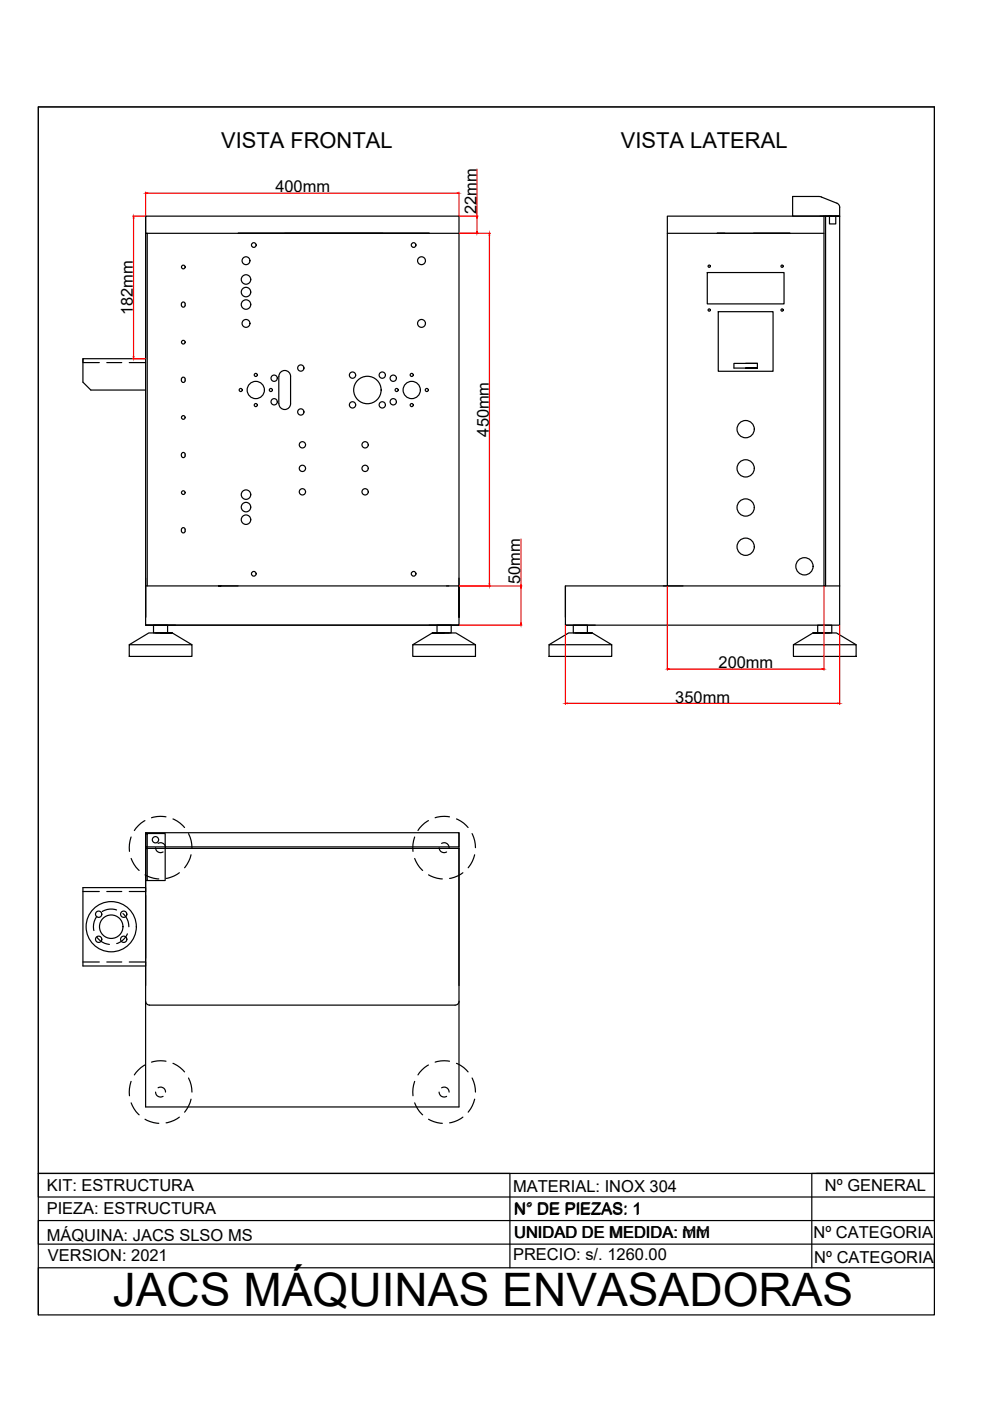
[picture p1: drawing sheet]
<svg xmlns="http://www.w3.org/2000/svg" width="210mm" height="297mm" viewBox="0 0 210 297" stroke-linecap="round" stroke-linejoin="round" font-family="sans-serif">
<!-- layer: 0 -->
<g fill="none" stroke="#000" stroke-width=".25">
<path d="M8.1 22.7h190v256.1h-190zM30.9 45.8h66.4v85.1v-6.7h-66.4v6.7zM30.9 45.8v30.3h-13.3v4.9l1.7 1.7h11.6M91 49.5h-40.5h40.5M97.3 49.5h-66.4h.3v74.7M141.5 49.5h33.2M150 57.8h16.2v6.6h-16.2zM153.7 49.5h-1.7h15.5h-7.7M173.6 41.7h-5.5v4.1h9.9v78.4M173.6 41.7l3.8 1.4M173.9 45.8h4.1M175 45.8v78.4h-.3v-78.4h-33.2v78.4"/>
<path d="M175.7 45.8h2.3M175.9 45.8v1.7h1.3v-1.7M177.4 43.1a1.01 1.01 0 0 1 .6 .9v1.8M17.6 76.1v.8h3.5M22.6 76.9h3.2M27.4 76.9h3.5M38.5 64.4v.3M38.5 64.4a.39 .39 0 0 1 .4-.4 .39 .39 0 0 1 .4 .4M38.5 64.7a.39 .39 0 0 0 .4 .4 .39 .39 0 0 0 .4-.4M39.3 64.4v.3M59.1 79.8v5.8M59.1 79.8a1.24 1.24 0 0 1 1.3-1.3 1.24 1.24 0 0 1 1.2 1.3v5.8a1.24 1.24 0 0 1-1.2 1.2 1.24 1.24 0 0 1-1.3-1.2"/>
<path d="M152.3 66.1h11.6v12.6h-11.6zM158.1 77h2.5h-5v1h5h-2.5M160.6 77v1M38.5 80.4v.3M38.5 96.3v.3M38.5 80.4a.39 .39 0 0 1 .4-.4 .39 .39 0 0 1 .4 .4v.3M38.5 80.7a.39 .39 0 0 0 .4 .4 .39 .39 0 0 0 .4-.4M38.5 96.3a.39 .39 0 0 1 .4-.4 .39 .39 0 0 1 .4 .4v.3a.39 .39 0 0 1-.4 .4 .39 .39 0 0 1-.4-.4M38.5 112.3v.3M38.5 112.3a.39 .39 0 0 1 .4-.4 .39 .39 0 0 1 .4 .4v.3a.39 .39 0 0 1-.4 .4 .39 .39 0 0 1-.4-.4M27.4 136.7h13.3v2.5h-13.3zM30.9 122.6v9.9h6.3"/>
<path d="M30.9 132.5h66.4M33 134.2h2.1M35.5 134.2v-1.7h-3v1.7h4h-4.9l-4.2 2.5M36.5 134.2l4.2 2.5M46.8 124.2h-.5h4.2M87.5 136.7h13.3v2.5h-13.3zM91.7 134.2l-4.2 2.5M92.7 134.2v-1.7h3v1.7h-4h5l4.1 2.5M93.1 134.2h2.1M97.3 122.6v9.9h-6.3M116.4 136.7h13.3v2.5h-13.3zM119.9 124.2v8.3h6.3"/>
<path d="M122 134.2h2.1M124.5 134.2v-1.7h-2.9v1.7h4h-5l-4.2 2.5M125.6 134.2l4.1 2.5M140.6 124.2h4.2M168.2 136.7h13.3v2.5h-13.3zM172.4 134.2l-4.2 2.5M173.4 134.2v-1.7h3v1.7h-4h4.9l4.2 2.5M173.8 134.2h2.1M178 124.2h-58.1v6.7M178 124.2v8.3h-58.1M27.8 177.5l-.4 1.5v1.5M30.7 174l-1.3 1-.9 1.1"/>
<path d="M30.9 179.6v-3h66.4v3h-66.4v.6M30.9 176.7h4.1v10h-4.1v-10h.3v10M30.9 176.6v32.4M33 179.7a1.06 1.06 0 0 0 1.6 .9M33.5 178.8a1.05 1.05 0 0 1 1.6 .9M35.2 173.2l-1.9-.1-1.2 .3M36.7 173.6l1.5 .9 .9 1M40 176.7v.1a6.4 6.4 0 0 1 .7 2.9M87.9 177.5a6.6 6.6 0 0 0-.3 3M90.8 174l-1.3 1-.9 1.1M93.1 179.7a1.06 1.06 0 0 0 1.6 .9M93.6 178.8a1.06 1.06 0 0 1 1.6 .9"/>
<path d="M95.3 173.2l-1.9-.1-1.1 .3M96.8 173.6l.2 .1a6 6 0 0 1 2.2 1.8M97.3 176.6v58.1h-66.4v-54.8h66.4M100.1 176.7l.1 .1a6.7 6.7 0 0 1 .6 2.9M17.6 189h3.5M20.5 194.3v.1a3.6 3.6 0 0 0-.6 2.9M20.5 198.7l.3 .4a3.7 3.7 0 0 0 2.4 1.1M22.6 189h3.2M24.7 192.9l-.3-.1a3.6 3.6 0 0 0-2.7 .5M26.1 193.7l.2 .2a3.7 3.7 0 0 1 1 2.6M27 198v.1a3.6 3.6 0 0 1-2.3 1.9M27.4 189h3.5v-.8h-13.3v16.6h13.3v-.8h-3.5"/>
<path d="M27.8 182l.6 1.3 1.1 1.3M30.7 185.5l1.1 .5 1.9 .4M38 185l-1.1 .7-1.7 .5M40.5 181.2l-.5 1.4-.9 1.4M87.9 182l.6 1.3 1.1 1.3M90.9 185.5l1.1 .5 1.8 .4M98.1 185l-1.1 .7-1.7 .5M100.6 181.2a6.6 6.6 0 0 1-1.3 2.8M17.6 204h3.5M22.6 204h3.2M30.9 212.3a.84 .84 0 0 0 .8 .8h64.8M97.3 212.3a.84 .84 0 0 1-.8 .8"/>
<path d="M27.8 229.3l-.4 1.5v1.5M27.8 233.8l.6 1.3 1.1 1.3M30.7 225.8l-1.3 1-.9 1.1M30.7 237.3l1.1 .5 1.9 .4M33 231.5a1.06 1.06 0 0 0 1.6 1M33.5 230.6a1.05 1.05 0 0 1 1.6 .9M35.2 225l-1.9-.1-1.2 .3M36.7 225.4l1.5 .9 .9 1M38 236.9l-1.1 .6-1.7 .6M40 228.6v.1a6.4 6.4 0 0 1 .7 2.8M40.5 233l-.5 1.4-.9 1.4M87.9 229.3a6.6 6.6 0 0 0-.3 3"/>
<path d="M87.9 233.8l.6 1.3 1.1 1.3M90.8 225.8l-1.3 1-.9 1.1M90.9 237.3l1.1 .5 1.8 .4M93.1 231.5a1.06 1.06 0 0 0 1.6 1M93.6 230.6a1.06 1.06 0 0 1 1.6 .9M95.3 225l-1.9-.1-1.1 .3M96.8 225.4l.2 .2a6 6 0 0 1 2.2 1.7M98.1 236.9l-1.1 .6-1.7 .6M100.1 228.6l.1 .1a6.7 6.7 0 0 1 .6 2.8M100.6 233a6.6 6.6 0 0 1-1.3 2.8M8.1 248.8h100v20M173.1 248.8h25"/>
<path d="M198.1 248.8h-190v5h190v5h-190v5h190v5h-190v10M198.1 248.8h-26v20"/>
<circle cx="38.9" cy="56.6" r=".39"/>
<circle cx="52.2" cy="59.3" r="1.01"/>
<circle cx="52.2" cy="55.3" r=".84"/>
<circle cx="53.8" cy="52" r=".5"/>
<circle cx="87.7" cy="52" r=".5"/>
<circle cx="89.4" cy="55.3" r=".84"/>
<circle cx="150.4" cy="56.4" r=".24"/>
<circle cx="165.8" cy="56.4" r=".24"/>
<circle cx="38.9" cy="72.5" r=".39"/>
<circle cx="52.2" cy="64.6" r="1.01"/>
<circle cx="52.2" cy="61.9" r="1.01"/>
<circle cx="52.2" cy="68.6" r=".84"/>
<circle cx="54.2" cy="79.5" r=".33"/>
<circle cx="63.8" cy="78" r=".67"/>
<circle cx="74.7" cy="79.5" r=".67"/>
<circle cx="81.1" cy="79.5" r=".67"/>
<circle cx="87.3" cy="79.5" r=".33"/>
<circle cx="89.4" cy="68.6" r=".84"/>
<circle cx="150.4" cy="65.7" r=".24"/>
<circle cx="165.8" cy="65.7" r=".24"/>
<circle cx="38.9" cy="88.5" r=".39"/>
<circle cx="51" cy="82.7" r=".33"/>
<circle cx="54.2" cy="82.7" r="1.83"/>
<circle cx="54.2" cy="85.9" r=".33"/>
<circle cx="57.4" cy="82.7" r=".33"/>
<circle cx="58.1" cy="80.2" r=".67"/>
<circle cx="58.1" cy="85.2" r=".67"/>
<circle cx="63.8" cy="87.3" r=".67"/>
<circle cx="64.1" cy="99.3" r=".67"/>
<circle cx="64.1" cy="94.3" r=".67"/>
<circle cx="74.7" cy="85.8" r=".67"/>
<circle cx="77.4" cy="99.3" r=".67"/>
<circle cx="77.4" cy="94.3" r=".67"/>
<circle cx="77.9" cy="82.7" r="2.91"/>
<circle cx="81.1" cy="85.8" r=".67"/>
<circle cx="83.4" cy="80.2" r=".67"/>
<circle cx="83.4" cy="85.2" r=".67"/>
<circle cx="84.1" cy="82.7" r=".33"/>
<circle cx="87.3" cy="82.7" r="1.83"/>
<circle cx="87.3" cy="85.9" r=".33"/>
<circle cx="90.5" cy="82.7" r=".33"/>
<circle cx="158.1" cy="99.3" r="1.83"/>
<circle cx="158.1" cy="91" r="1.83"/>
<circle cx="38.9" cy="104.4" r=".39"/>
<circle cx="52.2" cy="107.5" r="1.01"/>
<circle cx="52.2" cy="104.9" r="1.01"/>
<circle cx="52.2" cy="110.2" r="1.01"/>
<circle cx="64.1" cy="104.3" r=".67"/>
<circle cx="77.4" cy="104.3" r=".67"/>
<circle cx="158.1" cy="115.9" r="1.83"/>
<circle cx="158.1" cy="107.6" r="1.83"/>
<circle cx="53.8" cy="121.7" r=".5"/>
<circle cx="87.7" cy="121.7" r=".5"/>
<circle cx="170.6" cy="120.1" r="1.83"/>
<circle cx="33" cy="178" r=".67"/>
<circle cx="20.9" cy="193.8" r=".67"/>
<circle cx="20.9" cy="199.1" r=".67"/>
<circle cx="23.6" cy="196.5" r="5.3"/>
<circle cx="23.6" cy="196.5" r="2.49"/>
<circle cx="26.2" cy="193.8" r=".67"/>
<circle cx="26.2" cy="199.1" r=".67"/>
</g>
<g fill="none" stroke="#f00" stroke-width=".25">
<path d="M101.1 35.9v9.9M28.1 45.8h2.7M28.3 46.2v29.4M30.9 40.7v5M31.3 41h65.6M97.3 40.7v5M97.4 49.5h6.6M97.4 45.8h3.9M101.1 46.2v2.9M103.8 49.9v73.9M28.1 76.1h2.7M110.5 114.3v9.9"/>
<path d="M97.4 124.2h13.3M97.4 132.5h13.3M110.5 124.7v7.4M119.9 132.6v16.7M141.5 124.3v17.8M174.7 124.3v17.8M178 132.6v16.7M120.3 149.1h57.3M141.9 141.9h32.4"/>
</g>
<g fill="#f00" stroke="#f00" stroke-width=".21">
<path d="M96.9 40.9l.4 .1h-.4z"/>
<path d="M30.9 41l.4-.1v.1z"/>
<path d="M103.7 123.8h.1v.4z"/>
<path d="M103.8 49.5v.4h-.1z"/>
<path d="M101.1 49.1h.1l-.1 .4z"/>
<path d="M101.1 45.8l.1 .4h-.1z"/>
<path d="M110.4 132.1h.1v.4z"/>
<path d="M110.5 124.2v.5h-.1z"/>
<path d="M119.9 149.1h.4v.1z"/>
<path d="M177.6 149.1h.4l-.4 .1z"/>
<path d="M141.5 141.9l.4-.1v.1z"/>
<path d="M174.3 141.8l.4 .1h-.4z"/>
<path d="M28.3 45.8l.1 .4h-.1z"/>
<path d="M28.3 75.6h.1l-.1 .5z"/>
</g>
<path d="M8.1 22.7h190v226.1h-190z" fill="none" stroke="#000" stroke-width=".21"/>
<text font-size="9.8" x="23.9" y="277">JACS MÁQUINAS ENVASADORAS</text>
<g font-size="4.6">
<text x="46.9" y="31.4">VISTA FRONTAL</text>
<text x="131.6" y="31.4">VISTA LATERAL</text>
</g>
<g font-size="3.5">
<text x="58.4" y="40.8">400mm</text>
<text x="101" y="45.4" transform="rotate(-90 101 45.4)">22mm</text>
<text x="28.2" y="66.8" transform="rotate(-90 28.2 66.8)">182mm</text>
<text x="103.6" y="92.6" transform="rotate(-90 103.6 92.6)">450mm</text>
<text x="110.3" y="123.8" transform="rotate(-90 110.3 123.8)">50mm</text>
<text x="152.4" y="141.7">200mm</text>
<text x="143.2" y="149">350mm</text>
<text x="9.9" y="257.5">PIEZA: ESTRUCTURA</text>
<text x="9.9" y="252.5">KIT: ESTRUCTURA</text>
<text x="108.8" y="252.6">MATERIAL: INOX 304</text>
<text x="109.1" y="257.5">N° DE PIEZAS: 1</text>
<text x="174.9" y="252.5">Nº GENERAL</text>
<text x="9.9" y="263.1">MÁQUINA: JACS SLSO MS</text>
<text x="108.9" y="262.6">UNIDAD DE MEDIDA: mm</text>
<text x="109.1" y="262.4">UNIDAD DE MEDIDA: MM</text>
<text x="172.5" y="262.5">Nº CATEGORIA</text>
<text x="10.2" y="267.5">VERSION: 2021</text>
<text x="108.8" y="267.1">PRECIO: s/. 1260.00</text>
<text x="172.6" y="267.7">Nº CATEGORIA</text>
</g>
</svg>
